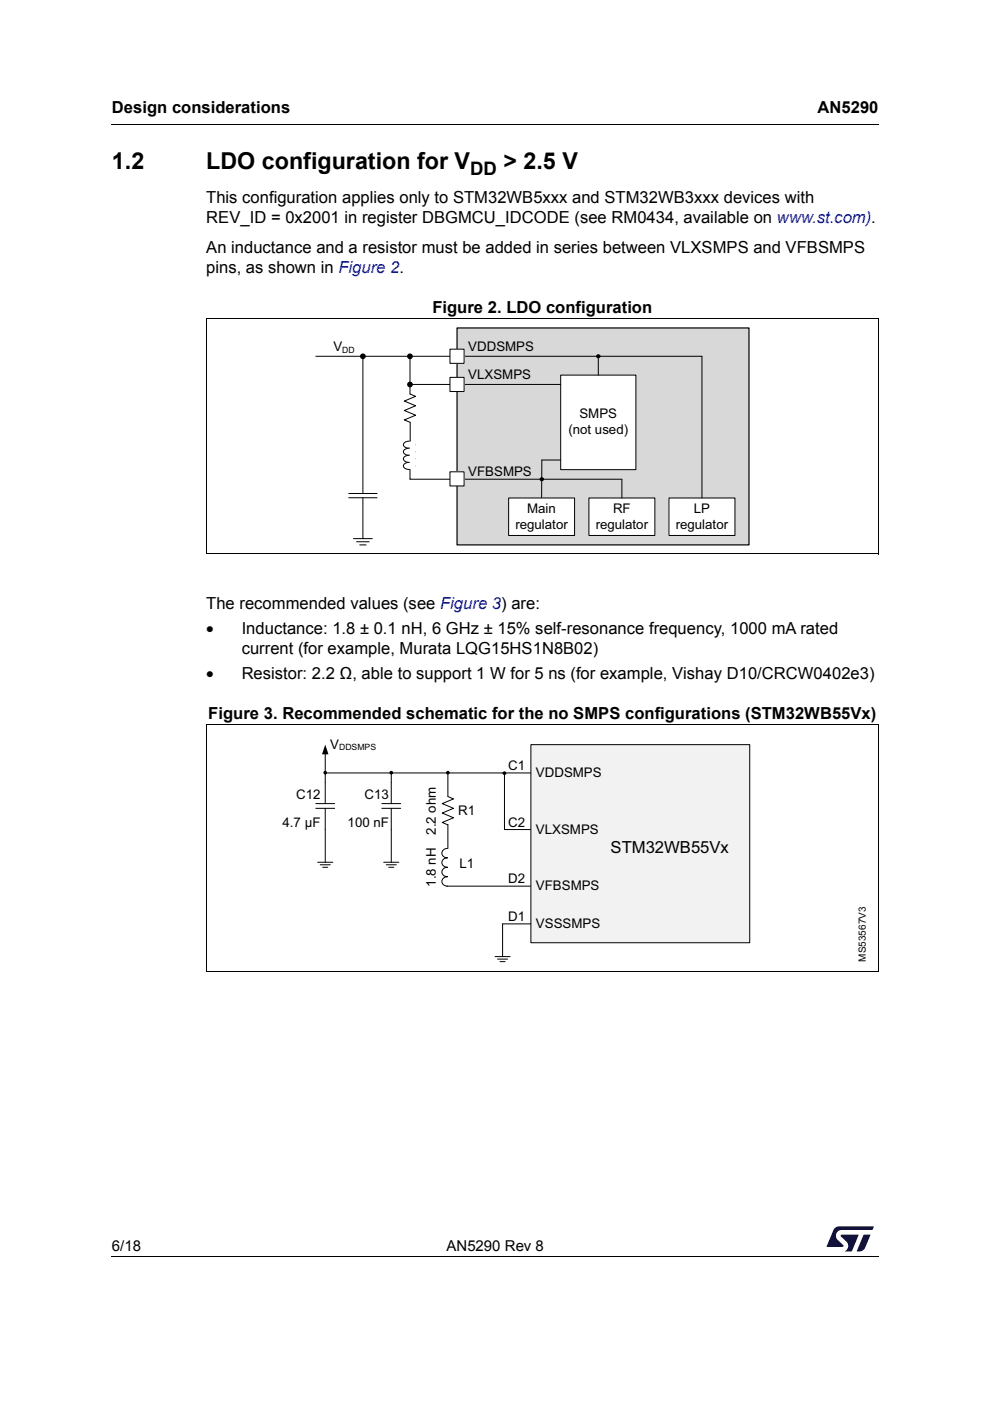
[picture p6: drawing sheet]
<svg xmlns="http://www.w3.org/2000/svg" width="210mm" height="297mm" viewBox="0 0 210 297" stroke-linecap="round" stroke-linejoin="round" font-family="sans-serif">
<path d="M23.6 26.2l.1 .2zM23.6 266.3l.1 .1z" fill="#000"/>
<path d="M23.7 26.3h162.6M23.7 266.3h162.6" fill="none" stroke="#000" stroke-width=".21"/>
<g fill="#00183f">
<path d="M176.9 260.5l.6-.4 .4-.1 7.4 .1-.4 .7h-6.4a1.23 1.23 0 0 0-1.2 .7 1.23 1.23 0 0 0 .3 1.3l1.2 1.2v.3h-3.5z"/>
<path d="M183.1 261.8h1.4l-1.1 2.7a1.4 1.4 0 0 1-1.7 .7z"/>
<path d="M178.3 261.8h3.7l-1.4 3.5h-1.5a1.3 1.3 0 0 0 .4-2l-1.2-1.1z"/>
</g>
<path d="M96.9 69.5h61.9v46h-61.9z" fill="#d8d8d8"/>
<path d="M96.9 69.5h61.9v46h-61.9z" fill="none" stroke="#000" stroke-width=".25"/>
<path d="M118.9 79.5h15.9v20.1h-15.9z" fill="#fff"/>
<path d="M118.9 79.5h15.9v20.1h-15.9z" fill="none" stroke="#000" stroke-width=".21"/>
<path d="M85.6 98.5a1.43 1.43 0 0 1 2.3 .3 1.34 1.34 0 0 1-1.2 .7 1.34 1.34 0 0 1-1.2-.7z" fill-rule="evenodd" fill="#fff"/>
<path d="M85.6 98.5a1.43 1.43 0 0 1 2.3 .3 1.34 1.34 0 0 1-1.2 .7 1.34 1.34 0 0 1-1.2-.7z" fill="none" stroke="#000" stroke-width=".21"/>
<path d="M85.6 94a1.43 1.43 0 0 1 2.3 .3 1.34 1.34 0 0 1-1.2 .7 1.34 1.34 0 0 1-1.2-.7z" fill-rule="evenodd" fill="#fff"/>
<path d="M85.6 94a1.43 1.43 0 0 1 2.3 .3 1.34 1.34 0 0 1-1.2 .7 1.34 1.34 0 0 1-1.2-.7z" fill="none" stroke="#000" stroke-width=".21"/>
<path d="M85.6 95.5a1.43 1.43 0 0 1 2.3 .3 1.34 1.34 0 0 1-1.2 .7 1.34 1.34 0 0 1-1.2-.7z" fill-rule="evenodd" fill="#fff"/>
<path d="M85.6 95.5a1.43 1.43 0 0 1 2.3 .3 1.34 1.34 0 0 1-1.2 .7 1.34 1.34 0 0 1-1.2-.7z" fill="none" stroke="#000" stroke-width=".21"/>
<path d="M85.6 97a1.43 1.43 0 0 1 2.3 .3 1.34 1.34 0 0 1-1.2 .7 1.34 1.34 0 0 1-1.2-.7z" fill-rule="evenodd" fill="#fff"/>
<path d="M85.6 97a1.43 1.43 0 0 1 2.3 .3 1.34 1.34 0 0 1-1.2 .7 1.34 1.34 0 0 1-1.2-.7z" fill="none" stroke="#000" stroke-width=".21"/>
<path d="M87 93.5h.9v6h-.9z" fill="#fff"/>
<path d="M87 93.5h.9v6h-.9z" fill="none" stroke="#fff" stroke-width=".21"/>
<path d="M73.9 104.6h6v.9h-6z" fill="#fff"/>
<path d="M73.9 104.6h6v.9h-6z" fill="none" stroke="#fff" stroke-width=".21"/>
<path d="M67 75.5h81.8M76.9 76v28.5M73.9 105.5h6M73.9 104.6h6" fill="none" stroke="#000" stroke-width=".21"/>
<circle cx="76.9" cy="75.5" r=".61" fill="#000"/>
<path d="M124.9 105.6h13.9v7.9h-13.9z" fill="#fff"/>
<path d="M124.9 105.6h13.9v7.9h-13.9z" fill="none" stroke="#000" stroke-width=".21"/>
<path d="M107.8 105.6h14v7.9h-14z" fill="#fff"/>
<path d="M86.9 82v1.5M107.8 105.6h14v7.9h-14zM131.9 101.7v3.9" fill="none" stroke="#000" stroke-width=".21"/>
<circle cx="86.9" cy="81.5" r=".61" fill="#000"/>
<path d="M141.8 105.6h14v7.9h-14z" fill="#fff"/>
<path d="M148.8 75.5v30.1M86.9 81.5h32M114.9 97.5h4M141.8 105.6h14v7.9h-14z" fill="none" stroke="#000" stroke-width=".21"/>
<path d="M95.4 80h3v3h-3z" fill="#fff"/>
<path d="M86.9 99.5v2M87 89.5v4M95.4 80h3v3h-3zM86.9 101.6h45" fill="none" stroke="#000" stroke-width=".21"/>
<path d="M95.4 100h3v3h-3z" fill="#fff"/>
<path d="M86.9 75.5v6M95.4 100h3v3h-3z" fill="none" stroke="#000" stroke-width=".21"/>
<path d="M95.4 74h3v3h-3z" fill="#fff"/>
<g fill="none" stroke="#000" stroke-width=".21">
<path d="M43.8 67.6h142.4M43.8 67.5v50M86.9 75.5l.1 .1M95.4 74h3v3h-3zM126.9 75.5v4M186.2 67.6v49.9M86.9 83.5l1.2 .5-2.4 1 2.4 1-2.4 1 2.4 1-2.4 1 1.2 .5M114.9 97.5l-.1 8M43.7 117.5h142.5M74.9 114.2h4M75.6 114.9h2.7M76.3 115.5h1.3"/>
<path d="M76.9 105.5v8.7M67 171.4h4M67 170.4h4M69 165.9v4.5M69 171.4v4.5M81 171.4h4M81 170.4h4M83 165.9v4.5M83 171.4v4.5M94.9 179.9a1.02 1.02 0 0 0-1.2 1 1.02 1.02 0 0 0 1.2 1 1.02 1.02 0 0 0-1.2 1 1.02 1.02 0 0 0 1.2 1 1.02 1.02 0 0 0-1.2 1 1.02 1.02 0 0 0 1.2 1 1.02 1.02 0 0 0-1.2 1 1.02 1.02 0 0 0 1.2 1M106.6 195.9v6.9M105 202.8h3.2"/>
<path d="M105.5 203.3h2.1M106 203.9h1.1"/>
</g>
<g fill="#000">
<circle cx="86.9" cy="75.5" r=".61"/>
<circle cx="126.9" cy="75.6" r=".33"/>
<circle cx="114.9" cy="101.6" r=".33"/>
</g>
<g fill="none" stroke="#000" stroke-width=".25">
<circle cx="126.9" cy="75.6" r=".33"/>
<circle cx="114.9" cy="101.6" r=".33"/>
</g>
<path d="M45 153.9h140v52h-140z" fill="none" stroke="#fff" stroke-width=".21"/>
<path d="M112.6 157.9h46.4v42h-46.4z" fill="#f2f2f2"/>
<g fill="none" stroke="#000" stroke-width=".21">
<path d="M43.8 153.6h142.4M43.8 153.5v52.4M69 159.8v6.1M112.6 157.9h46.4v42h-46.4zM186.2 153.6v52.4M68.9 163.9h43.6M69 175.9v6.9M83 163.9v2M83 175.9v6.9M95 163.9v5l1.2 .5-2.4 1 2.4 1-2.4 1 2.4 1-2.4 1 1.2 .5M95 174.8v5.1M107 175.9h5.5"/>
<path d="M107 163.9v11.9M67.4 182.8h3.2M67.9 183.3h2.1M68.4 183.9h1.1M81.4 182.8h3.2M81.9 183.3h2.1M82.4 183.9h1.1M94.7 187.9h17.8M106.6 195.9h6M43.7 205.9h142.5"/>
<circle cx="69" cy="163.8" r=".28"/>
<circle cx="83" cy="163.8" r=".28"/>
<circle cx="95" cy="163.8" r=".28"/>
<circle cx="107" cy="163.9" r=".28"/>
</g>
<g fill="#000">
<path d="M69 157.9l.6 2h-1.3z"/>
<circle cx="69" cy="163.8" r=".28"/>
<circle cx="83" cy="163.8" r=".28"/>
<circle cx="95" cy="163.8" r=".28"/>
<circle cx="107" cy="163.9" r=".28"/>
</g>
<g font-size="4.9">
<text x="23.7" y="35.9">1.2</text>
<text x="43.7" y="35.9">LDO configuration for V</text>
<text x="106.8" y="35.9">&gt; 2.5 V</text>
</g>
<text font-size="3.9" x="99.7" y="37.1">DD</text>
<g font-size="3.5">
<text x="23.7" y="23.9">Design considerations</text>
<text x="173.3" y="23.9">AN5290</text>
<text x="43.7" y="43.1">This configuration applies only to STM32WB5xxx and STM32WB3xxx devices with</text>
<text x="43.7" y="47.3">REV_ID = 0x2001 in register DBGMCU_IDCODE (see RM0434, available on www.st.com).</text>
<text x="43.7" y="53.7">An inductance and a resistor must be added in series between VLXSMPS and VFBSMPS</text>
<text x="43.7" y="57.9">pins, as shown in Figure 2.</text>
<text x="91.7" y="66.4">Figure 2. LDO configuration</text>
<text x="43.7" y="129.1">The recommended values (see Figure 3) are:</text>
<text x="43.7" y="134.4">•</text>
<text x="51.2" y="134.4">Inductance: 1.8 ± 0.1 nH, 6 GHz ± 15% self-resonance frequency, 1000 mA rated</text>
<text x="43.7" y="143.9">•</text>
<text x="51.2" y="138.6">current (for example, Murata LQG15HS1N8B02)</text>
<text x="51.2" y="143.9">Resistor: 2.2 Ω, able to support 1 W for 5 ns (for example, Vishay D10/CRCW0402e3)</text>
<text x="44.2" y="152.4">Figure 3. Recommended schematic for the no SMPS configurations (STM32WB55Vx)</text>
<text x="129.5" y="180.9">STM32WB55Vx</text>
</g>
<g font-size="3.2">
<text x="23.7" y="265.1">6/18</text>
<text x="94.7" y="265.1">AN5290 Rev 8</text>
</g>
<g font-size="2.8">
<text x="70.7" y="74.4">V</text>
<text x="99.3" y="74.4">VDDSMPS</text>
<text x="99.3" y="80.4">VLXSMPS</text>
<text x="122.9" y="88.7">SMPS</text>
<text x="120.5" y="92.1">(not used)</text>
<text x="99.3" y="100.9">VFBSMPS</text>
<text x="109.3" y="112.1">regulator</text>
<text x="111.8" y="108.7">Main</text>
<text x="126.3" y="112.1">regulator</text>
<text x="130" y="108.7">RF</text>
<text x="143.3" y="112.1">regulator</text>
<text x="147.1" y="108.7">LP</text>
<text x="70" y="158.7">V</text>
<text x="107.8" y="163.3">C1</text>
<text x="113.6" y="164.7">VDDSMPS</text>
<text x="62.8" y="169.3">C12</text>
<text x="77.3" y="169.3">C13</text>
<text x="97.2" y="172.7">R1</text>
<text x="59.9" y="175.3">4.7 μF</text>
<text x="73.7" y="175.3">100 nF</text>
<text x="92.4" y="177" transform="rotate(-90 92.4 177)">2.2 ohm</text>
<text x="107.8" y="175.3">C2</text>
<text x="113.6" y="176.7">VLXSMPS</text>
<text x="97.4" y="184.1">L1</text>
<text x="92.4" y="188" transform="rotate(-90 92.4 188)">1.8 nH</text>
<text x="107.8" y="187.3">D2</text>
<text x="113.6" y="188.7">VFBSMPS</text>
<text x="107.8" y="195.3">D1</text>
<text x="113.6" y="196.7">VSSSMPS</text>
</g>
<text font-size="2.1" x="183.6" y="203.9" transform="rotate(-90 183.6 203.9)">MS53567V3</text>
<g font-size="1.8">
<text x="72.6" y="74.8">DD</text>
<text x="71.9" y="159.1">DDSMPS</text>
</g>
</svg>
